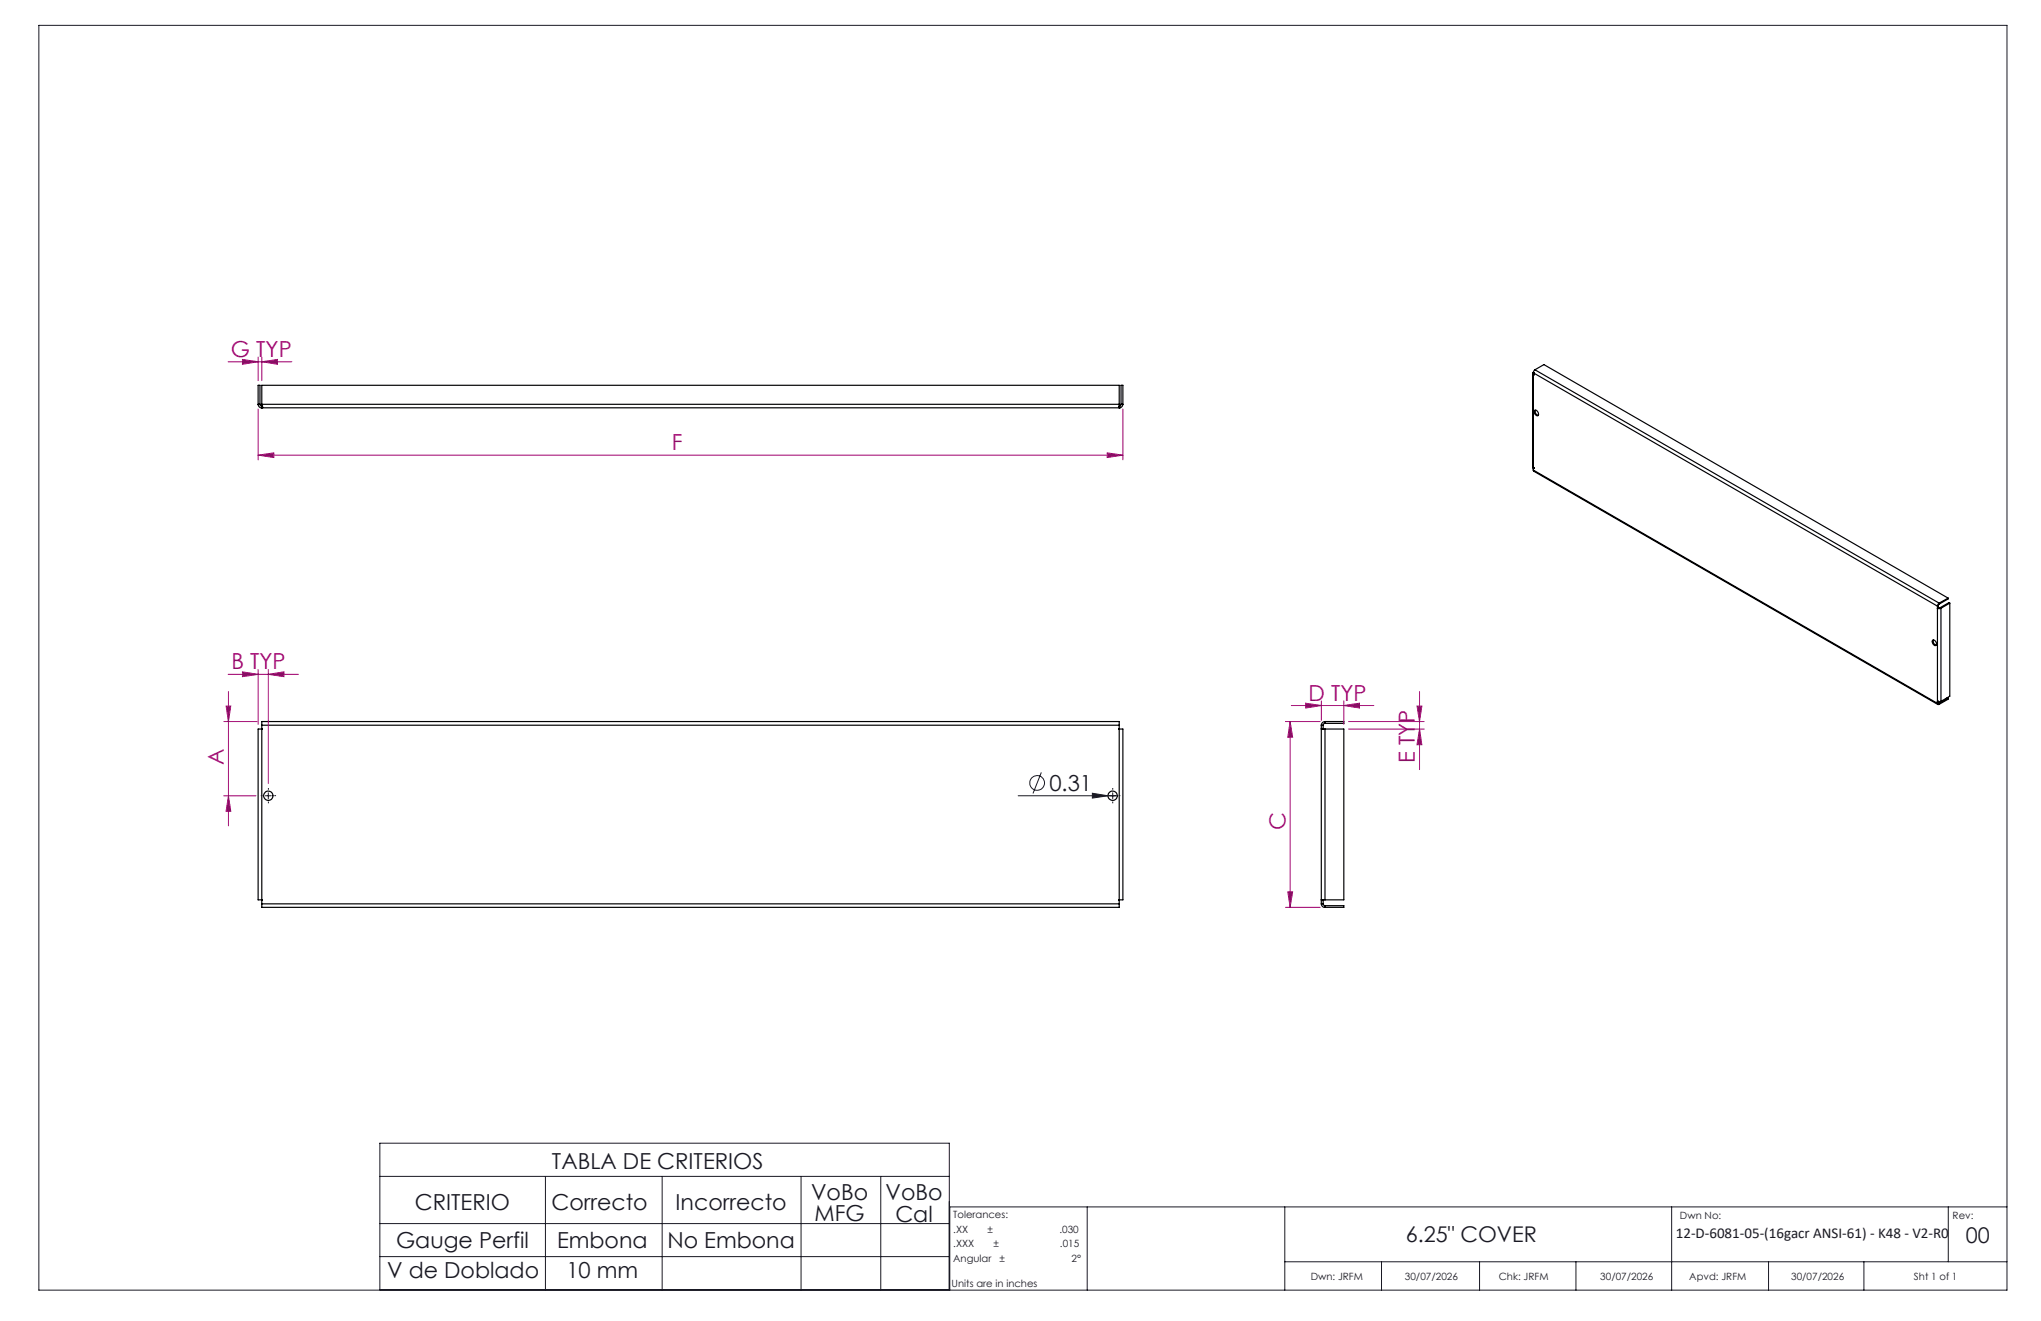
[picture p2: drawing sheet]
<svg xmlns="http://www.w3.org/2000/svg" width="432mm" height="279mm" viewBox="0 0 432 279" stroke-linecap="round" stroke-linejoin="round" font-family="sans-serif">
<g fill="none" stroke="#191924" stroke-width=".21">
<path d="M8.2 5.4h416.4v267.5h-416.4zM56.1 168.3h1.3M56.8 167.7v1.2M215.4 168.3h21M220.3 163.4l-1.8 4.4M231.1 167.8l3.3 .5-3.3 .5zM235.4 167.7v1.2M80.4 241.8h120.4v31h-120.4zM80.4 248.8h120.4M80.4 258.8h120.4M115.4 248.8v24M140.1 248.8v24"/>
<path d="M169.5 248.8v24M186.3 248.8v24M230 255.3v17.6M271.8 255.3v17.6M353.7 255.3v17.6M412.2 255.3v11.6M424.6 255.3h-223.7v17.6M80.4 265.8h120.4M271.8 266.9h152.8M292.3 266.9v6M313 266.9v6M333.4 266.9v6"/>
<path d="M374.2 266.9v6M394.3 266.9v6"/>
<circle cx="219.4" cy="165.6" r="1.56"/>
</g>
<g fill="none" stroke="#000" stroke-width=".25">
<path d="M324.2 79.1v19.7l.2 .2M324.4 79.3h.1M324.4 78.9l-.2 .1 .2 .3M324.4 78.9h.1M324.4 78.8l85.5 49.4M324.4 78.8v20.6M324.7 78.2l-.3 .6M324.7 78.2l85.5 49.4M324.7 78.2l1.9-1.1 85.6 49.4M54.6 85.5a.73 .73 0 0 0 .8 .8M54.6 85.5v-4h.4v4M54.6 85.5h.4"/>
<path d="M55 85.5l.1 .3 .3 .1M55.4 85.5v.8M55.4 86.3h.1M55.4 85.9h.1M55.4 85.5v-4h181.4v4M55.4 85.9v.4M55.4 85.5h181.4M55.4 86.3h181.4M236.8 85.5v.8M236.8 86.3h.1M236.8 85.9h.1M236.8 85.9v.4"/>
<path d="M237.2 85.5l-.1 .3-.3 .1M237.2 85.5v-4h.4v4M237.2 85.5h.4M237.6 85.5a.78 .78 0 0 1-.8 .8M324.4 99h.1M324.4 99.4l.1 .3 85.5 49.3M324.4 99.4l85.5 49.4M324.7 86.8a.74 .74 0 0 1 .7 .4 .74 .74 0 0 1-.1 .7 .8 .8 0 0 1-.6-1.1zM324.8 86.7a.89 .89 0 0 0 .6 1.1M408.9 135.4a.72 .72 0 0 1 .7 .4 .72 .72 0 0 1-.1 .7 .76 .76 0 0 1-.6-1.1zM409 135.4a.89 .89 0 0 0 .6 1.1M409.9 128.6h.1"/>
<path d="M409.9 128.7h.1M409.9 128.7h.7M409.9 128.2v20.6M410.1 128.6h.3M410.1 128.6h.1M410.1 128.1l-.2 .1M410.1 128.1v.5M410.1 128.5l-.2 .2M410.2 127.6l-.3 .6M410.2 127.8l-.1 .3M410.2 127.6v.2M410.4 128.6l.2 .1"/>
<path d="M410.6 128.7v19.6M412.2 126.5l-2 1.1M412.2 126.5v.2l-2 1.1M412.5 127.6l-1.9 1.1M412.5 127.6v19.6l-1.9 1.1M412.5 127.6l-.2-.1-1.9 1.1M55.4 153.4v-.8h181.4v.8M55.4 153.4v37.8M55.4 153.4h181.4M55.4 154.2h-.8v36.1l.8 .1M55.4 154.2h.1M236.7 154.2h.9v36.1l-.8 .1"/>
<path d="M236.7 154.2h.1M236.8 153.4v37.8M279.5 153.4h.4M279.5 153.4v37.8M279.9 153.4v.8h-.4h.8M280.3 152.6a.78 .78 0 0 0-.8 .8M280.3 153l-.3 .1-.1 .3M280.3 154.2h4v36.1h-4M280.3 152.6h4v.4h-4M280.3 152.6v.4M280.3 154.2v36.1M409.9 148.3h.1"/>
<path d="M409.9 148.3h.7M409.9 148.8l.1 .2h.2M410.1 148.7l.1 .1M410.1 148.4v.3M410.1 148.7l-.2 .1M410.2 148.8v.2M411.9 147.6l.3 .1M412.2 147.7v.2l-2 1.1M412.2 147.7l-2 1.1M55.4 191.2v.7h181.4v-.7M55.4 191.2h181.4M279.5 190.3h.8"/>
<path d="M279.5 191.2a.73 .73 0 0 0 .8 .7M279.5 190.4h.4M279.5 191.2h.4M279.9 191.2l.4 .4M279.9 190.3v.9M280.3 191.6h4v.3h-4M280.3 191.6v.3"/>
<circle cx="56.8" cy="168.3" r=".99"/>
<circle cx="235.4" cy="168.3" r=".99"/>
</g>
<g fill="none" stroke="#a0006e" stroke-width=".21">
<path d="M48.3 76.5h13.4M51.3 76l3.3 .5-3.3 .5zM54.6 75.5v5M55.4 76.5l3.3-.5v1zM55.4 75.5v5M54.6 96.3l3.3-.5v1zM54.6 86.5v10.8M54.6 96.3h183M234.2 95.8l3.4 .5-3.4 .5zM237.6 86.5v10.8M47.3 152.6h7.1M47.8 149.3h1l-.5 3.3z"/>
<path d="M48.3 142.6h14.8M48.3 146.3v28.4M51.3 142.1l3.3 .5-3.3 .5zM54.6 141.6v11.6M56.8 142.6l3.3-.5v1zM56.8 141.6v24.1M272 152.6h7.3M272.9 152.6l.6 3.3h-1zM272.9 152.6v39.3M273.2 149.2h17.5M276.2 148.7l3.3 .5-3.3 .6zM279.5 148.2v4.2"/>
<path d="M284.3 149.2l3.3-.5v1.1zM284.3 148.2v5M285.3 152.6h16M285.3 154.2h16M299.8 149.3h1l-.5 3.3zM300.3 154.2l.5 3.3h-1zM300.3 146.3v16.5M47.3 168.3h6.9M48.3 168.3l.5 3.3h-1zM272 191.9h7.3M272.5 188.6h1l-.6 3.3z"/>
</g>
<path d="M55.5 168.3h-.3M56.8 167v-.3M56.8 169.5v.4M58 168.3h.4M234.2 168.3h-.4M235.4 167v-.3M235.4 169.5v.4M236.7 168.3h.3" fill="none" stroke="#191924" stroke-width=".21" stroke-dasharray="15.2 1.3 1.3 1.3" stroke-linecap="butt"/>
<path d="M231.1 167.8l3.3 .5-3.3 .5z" fill="#191924"/>
<g fill="#a0006e">
<path d="M51.3 76l3.3 .5-3.3 .5zM55.4 76.5l3.3-.5v1z"/>
<path d="M276.2 148.7l3.3 .5-3.3 .6zM284.3 149.2l3.3-.5v1.1z"/>
<path d="M54.6 96.3l3.3-.5v1zM234.2 95.8l3.4 .5-3.4 .5z"/>
<path d="M56.8 142.6l3.3-.5v1zM51.3 142.1l3.3 .5-3.3 .5z"/>
<path d="M47.8 149.3h1l-.5 3.3zM48.3 168.3l.5 3.3h-1z"/>
<path d="M272.9 152.6l.6 3.3h-1zM272.5 188.6h1l-.6 3.3z"/>
<path d="M299.8 149.3h1l-.5 3.3zM300.3 154.2l.5 3.3h-1z"/>
</g>
<g font-size="4.7" fill="#a0006e">
<text x="48.8" y="75.5">G TYP</text>
<text x="142.2" y="95.2">F</text>
<text x="49" y="141.6">B TYP</text>
<text x="276.8" y="148.2">D TYP</text>
<text x="47.3" y="161.8" transform="rotate(-90 47.3 161.8)">A</text>
<text x="299.3" y="161.5" transform="rotate(-90 299.3 161.5)">E TYP</text>
<text x="272" y="175.5" transform="rotate(-90 272 175.5)">C</text>
</g>
<g font-size="4.7" fill="#191924">
<text x="222" y="167.3">0.31</text>
<text x="116.8" y="247.4">TABLA DE CRITERIOS</text>
<text x="87.8" y="255.9">CRITERIO</text>
<text x="116.7" y="255.9">Correcto</text>
<text x="142.9" y="255.9">Incorrecto</text>
<text x="171.6" y="253.8">VoBo</text>
<text x="187.4" y="253.9">VoBo</text>
<text x="83.8" y="264">Gauge Perfil</text>
<text x="117.9" y="264">Embona</text>
<text x="141.2" y="264">No Embona</text>
<text x="172.3" y="258.3">MFG</text>
<text x="189.4" y="258.4">Cal</text>
<text x="81.9" y="270.2">V de Doblado</text>
<text x="119.8" y="270.2">10 mm</text>
</g>
<g font-size="4.6" fill="#191924">
<text x="297.4" y="262.7">6.25&quot; COVER</text>
<text x="415.9" y="263">00</text>
</g>
<text font-size="3.2" fill="#191924" x="354.5" y="261.8">12-D-6081-05-(16gacr ANSI-61) - K48 - V2-R0</text>
<g font-size="2.1" fill="#191924">
<text x="201.7" y="257.6">Tolerances:</text>
<text x="355.4" y="257.8">Dwn No:</text>
<text x="413.1" y="257.8">Rev:</text>
<text x="201.7" y="260.7">.XX</text>
<text x="201.7" y="263.9">.XXX</text>
<text x="208.9" y="260.7">±</text>
<text x="210.2" y="263.9">±</text>
<text x="224.1" y="260.7">.030</text>
<text x="224.3" y="263.9">.015</text>
<text x="201.7" y="267">Angular</text>
<text x="211.5" y="267">±</text>
<text x="226.7" y="267">2°</text>
<text x="201.3" y="272.3">Units are in inches</text>
<text x="277.3" y="270.7">Dwn: JRFM</text>
<text x="297.2" y="270.7">30/07/2026</text>
<text x="317.1" y="270.7">Chk: JRFM</text>
<text x="338.6" y="270.7">30/07/2026</text>
<text x="357.4" y="270.7">Apvd: JRFM</text>
<text x="378.9" y="270.7">30/07/2026</text>
<text x="404.9" y="270.7">Sht 1 of 1</text>
</g>
</svg>
